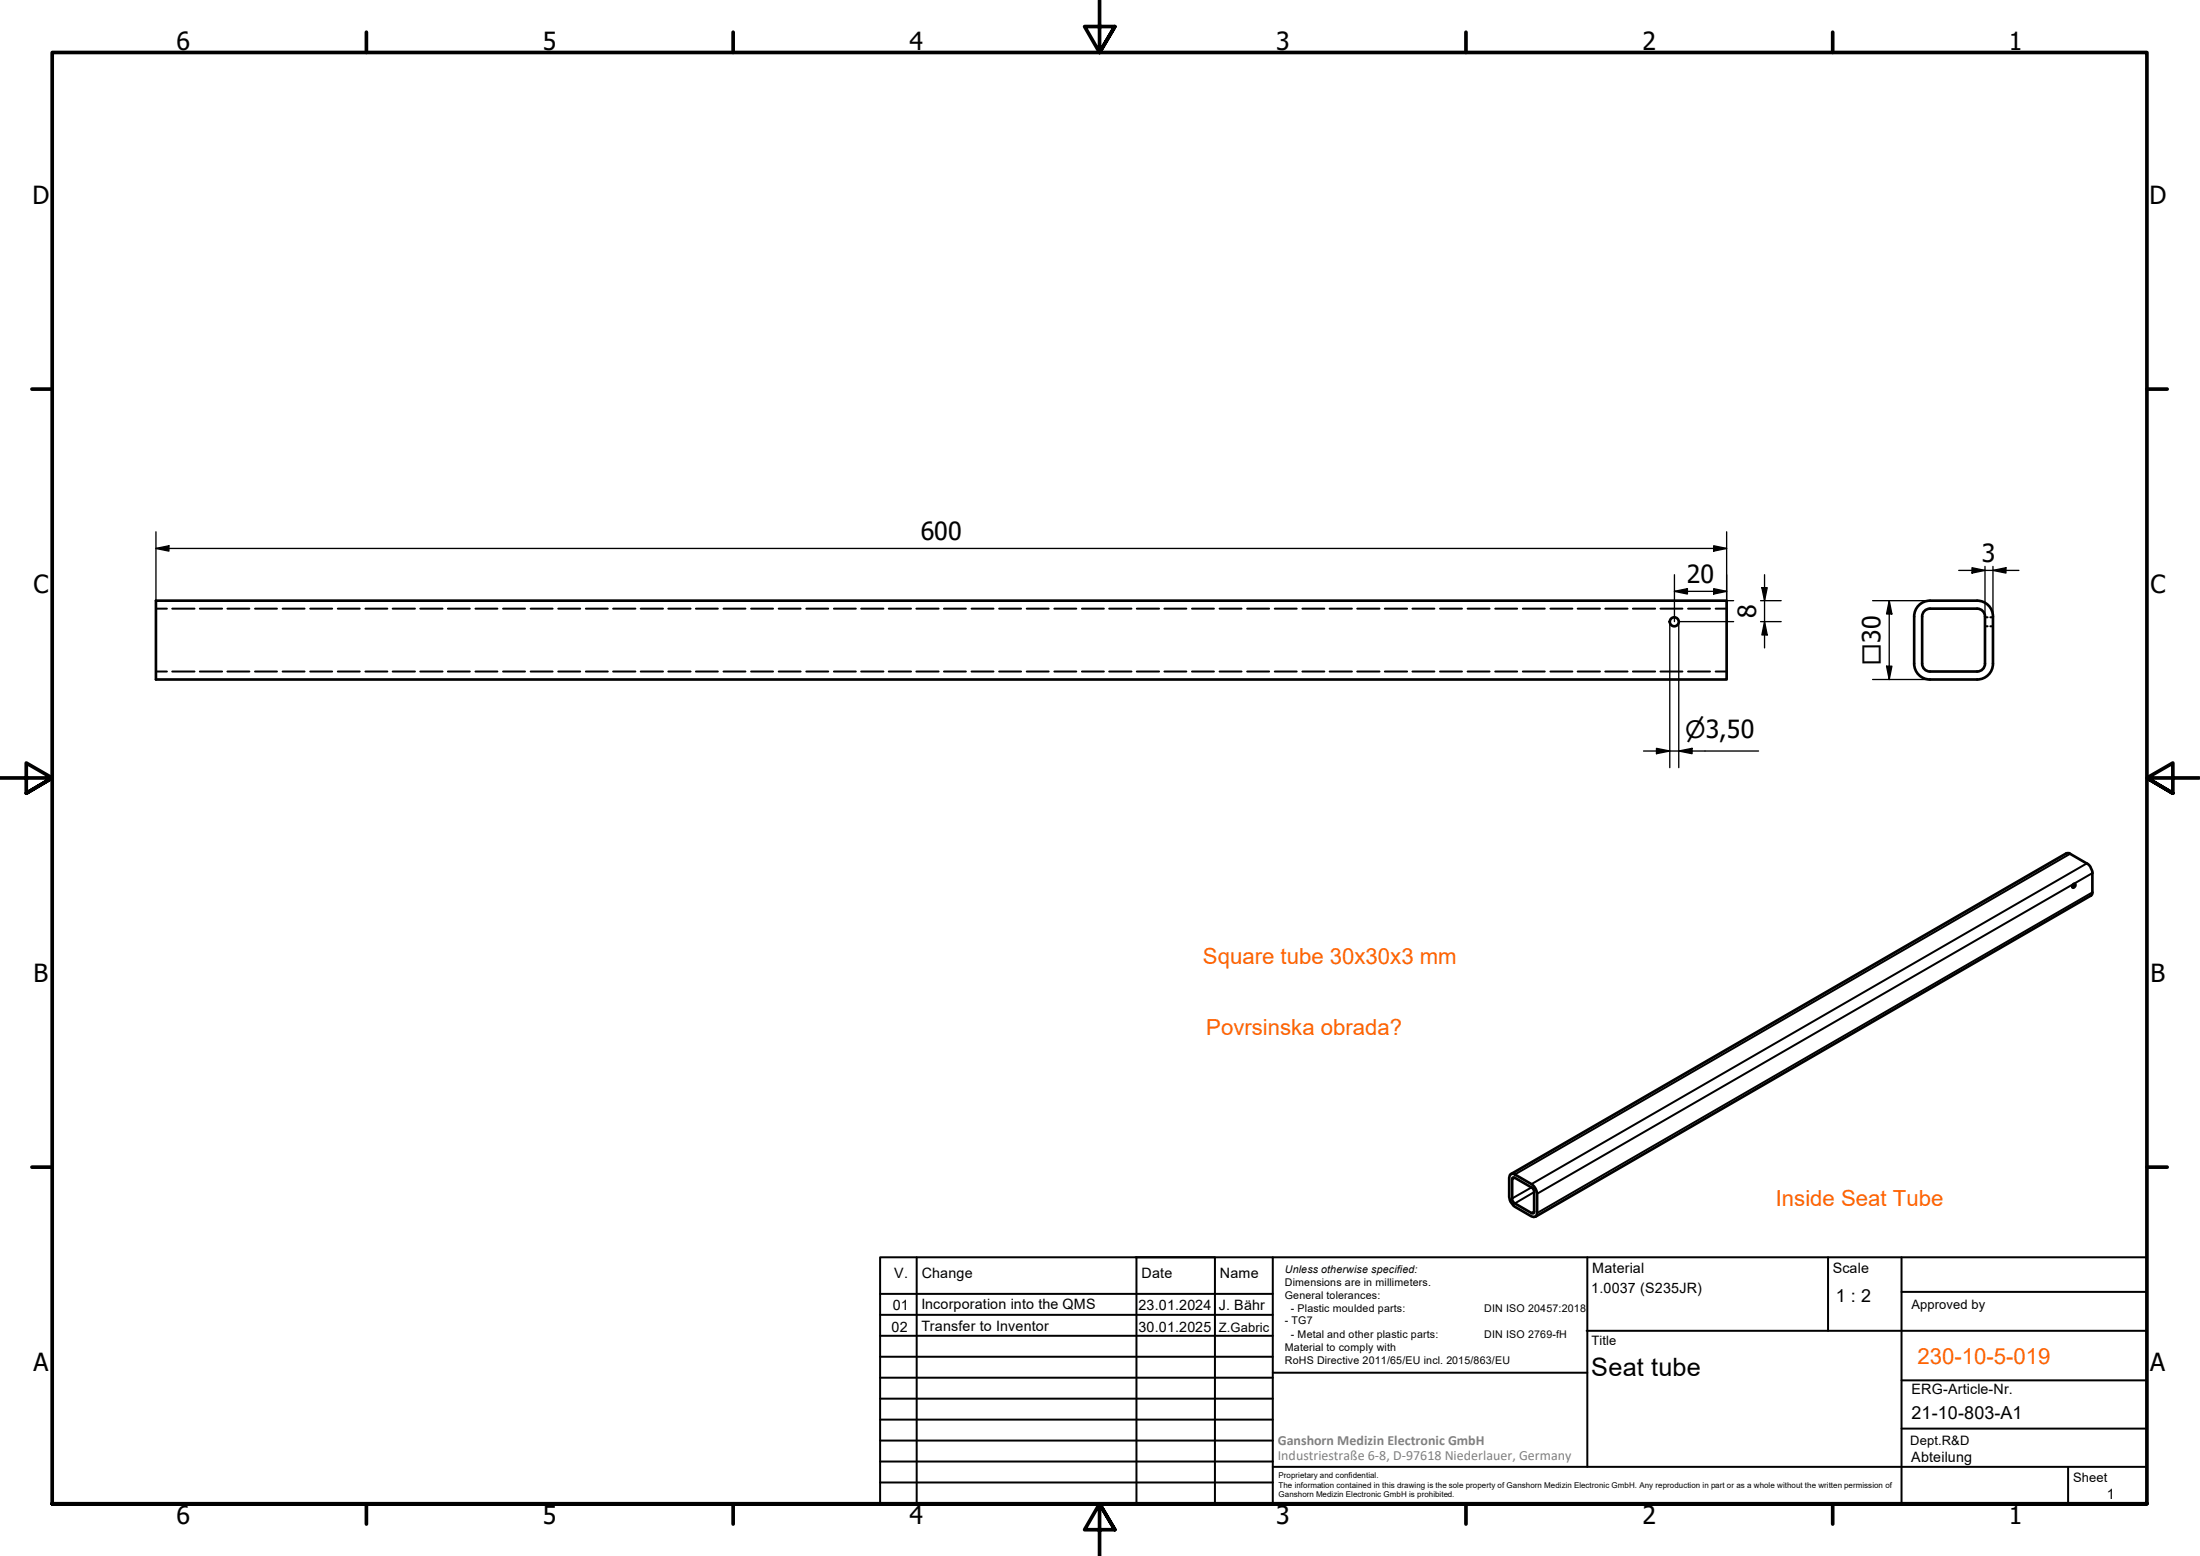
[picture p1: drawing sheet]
<svg xmlns="http://www.w3.org/2000/svg" width="420mm" height="297mm" viewBox="0 0 420 297" stroke-linecap="round" stroke-linejoin="round" font-family="sans-serif">
<!-- layer: Hidden (ISO) -->
<g fill="none" stroke="#000" stroke-width=".38">
<path d="M29.8 116.2h2.1M32.9 116.2h4.2M38.2 116.2h4.2M43.4 116.2h4.2M48.7 116.2h4.2M54 116.2h4.2M59.2 116.2h4.2M64.5 116.2h4.2M69.8 116.2h4.2M75 116.2h4.2M80.3 116.2h4.2M85.5 116.2h4.2"/>
<path d="M90.8 116.2h4.2M96.1 116.2h4.2M101.3 116.2h4.2M106.6 116.2h4.2M111.9 116.2h4.2M117.1 116.2h4.2M122.4 116.2h4.2M127.6 116.2h4.3M132.9 116.2h4.2M138.2 116.2h4.2M143.4 116.2h4.2M148.7 116.2h4.2"/>
<path d="M154 116.2h4.2M159.3 116.2h4.1M164.5 116.2h4.2M169.7 116.2h4.3M175 116.2h4.3M180.3 116.2h4.2M185.5 116.2h4.2M190.8 116.2h4.2M196.1 116.2h4.2M201.4 116.2h4.1M206.6 116.2h4.2M211.8 116.2h4.3"/>
<path d="M217.1 116.2h4.3M222.4 116.2h4.2M227.6 116.2h4.2M232.9 116.2h4.2M238.2 116.2h4.2M243.5 116.2h4.1M248.7 116.2h4.2M253.9 116.2h4.3M259.2 116.2h4.3M264.5 116.2h4.2M269.7 116.2h4.2M275 116.2h4.2"/>
<path d="M280.3 116.2h4.2M285.6 116.2h4.2M290.8 116.2h4.2M296.1 116.2h4.2M301.3 116.2h4.3M306.6 116.2h4.2M311.8 116.2h4.3M317.1 116.2h4.2M322.4 116.2h4.2M327.7 116.2h2.1M379.1 117.8h.5M379.1 119.6h.5"/>
<path d="M380.1 117.8h.5M380.1 119.6h.5M29.8 128.2h2.1M32.9 128.2h4.2M38.2 128.2h4.2M43.4 128.2h4.2M48.7 128.2h4.2M54 128.2h4.2M59.2 128.2h4.2M64.5 128.2h4.2M69.8 128.2h4.2M75 128.2h4.2"/>
<path d="M80.3 128.2h4.2M85.5 128.2h4.2M90.8 128.2h4.2M96.1 128.2h4.2M101.3 128.2h4.2M106.6 128.2h4.2M111.9 128.2h4.2M117.1 128.2h4.2M122.4 128.2h4.2M127.6 128.2h4.3M132.9 128.2h4.2M138.2 128.2h4.2"/>
<path d="M143.4 128.2h4.2M148.7 128.2h4.2M154 128.2h4.2M159.3 128.2h4.1M164.5 128.2h4.2M169.7 128.2h4.3M175 128.2h4.3M180.3 128.2h4.2M185.5 128.2h4.2M190.8 128.2h4.2M196.1 128.2h4.2M201.4 128.2h4.1"/>
<path d="M206.6 128.2h4.2M211.8 128.2h4.3M217.1 128.2h4.3M222.4 128.2h4.2M227.6 128.2h4.2M232.9 128.2h4.2M238.2 128.2h4.2M243.5 128.2h4.1M248.7 128.2h4.2M253.9 128.2h4.3M259.2 128.2h4.3M264.5 128.2h4.2"/>
<path d="M269.7 128.2h4.2M275 128.2h4.2M280.3 128.2h4.2M285.6 128.2h4.2M290.8 128.2h4.2M296.1 128.2h4.2M301.3 128.2h4.3M306.6 128.2h4.2M311.8 128.2h4.3M317.1 128.2h4.2M322.4 128.2h4.2M327.7 128.2h2.1"/>
</g>
<!-- layer: Visible (ISO) -->
<g fill="none" stroke="#000" stroke-width=".51">
<path d="M29.8 114.7h300v15h-300zM368.6 114.7a3 3 0 0 0-3 3v9M368.6 116.2a1.49 1.49 0 0 0-1.5 1.5v9M368.6 114.7h9M368.6 116.2h9M377.6 114.7a3 3 0 0 1 3 3v9M377.6 116.2a1.49 1.49 0 0 1 1.5 1.5v9M365.6 126.7a3 3 0 0 0 3 3M367.1 126.7a1.49 1.49 0 0 0 1.5 1.5M368.6 129.7h9M368.6 128.2h9M379.1 126.7a1.49 1.49 0 0 1-1.5 1.5"/>
<path d="M380.6 126.7a3 3 0 0 1-3 3M396 168.8l.2-.1a.43 .43 0 0 1 .1 .5 .43 .43 0 0 1-.5 .2zM288.4 224.3l.3-.2h.4l3.4 1.9 .6 .7 .5 1.2-.1 3.9a.66 .66 0 0 1-1 .4l-3.2-1.8-.8-1-.3-.9v-3.7zM288.5 224.1l106.1-61.2h.6l3.6 2.1 .4 .5 .4 .9v4.1l-.2 .4-106.2 61.4M288.9 224.8h.4l3.5 2.1 .2 .5-.1 4.2h-.4l-3.2-1.9-.4-.5z"/>
<circle cx="319.8" cy="118.7" r=".86"/>
</g>
<!-- layer: Visible Narrow (ISO) -->
<path d="M395.4 163l-106.1 61.2M398.5 164.8l-106 61.2M399.6 170.4l-106 61.2M399.6 166.7l-106 61.2M289.3 224.8l-.5 .4M292.5 226.7l-3.7 2.1M293 227.6l-3.7 2.1M293 231.3l-.5 .3" fill="none" stroke="#000" stroke-width=".38"/>
<!-- layer: Border (ISO) -->
<g fill="none" stroke="#000" stroke-width=".7">
<path d="M70 6.1v3.9M140 6.1v3.9M210 0v10l-2.9-4.9h5.8l-2.9 4.9 2.9-4.9M280 6.1v3.9M350 6.1v3.9M6.1 74.3h3.9M410 74.3h3.9M0 148.5h10l-5-2.8v5.7l5-2.9-5 2.9M420 148.5h-10l5-2.8v5.7l-5-2.9 5 2.9M6.1 222.8h3.9M410 222.8h3.9M10 287.1v-277.1h400v277.1h-400h400"/>
<path d="M70 287.1v3.8M140 287.1v3.8M212.9 292l-2.9-4.9 2.9 4.9h-5.8l2.9-4.9v9.9M280 287.1v3.8M350 287.1v3.8"/>
</g>
<!-- layer: TitleBlock -->
<g fill="none" stroke="#000" stroke-width=".38">
<path d="M168.1 251h75M168.1 247h75M168.1 255h75M168.1 259h75M175.1 240v47M216.9 240h15M217 240v47M232 240v47M243.1 240.1v46.9h-75v-47h241.9v47.1h-167M303 254h107M303.1 240v40M349.1 240v14"/>
<path d="M363.2 240v47.1M363.2 246.6h46.8M168.1 271h75M168.1 263h75M168.1 267h75M168.1 275h75M168.1 279h75M243.1 262.1h60M363.2 272.7h46.8M363.2 263.5h46.8M168.1 283h75M216.9 287h15"/>
<path d="M243.1 280h166.9M395 280.1v7"/>
</g>
<!-- layer: Dimension (ISO) -->
<g fill="none" stroke="#000" stroke-width=".25">
<path d="M29.8 101.5v13.2M29.8 104.7l2.5-.5v1zM29.8 104.7h300M318.9 118.7v27.8M319.8 109.7v9M319.8 112.9l2.5-.5v1zM319.8 112.9h10M327.3 104.2l2.5 .5-2.5 .5zM327.3 112.4l2.5 .5-2.5 .5zM329.8 101.5v16.2M329.8 114.7h1.3M331.1 118.7h-10.5v27.8"/>
<path d="M336.2 114.7h4M336.2 118.7h4M336.5 112.2h1l-.5 2.5zM337 109.7v14M337 118.7l.5 2.5h-1zM357.6 114.7h11M360.8 114.7l.5 2.5h-1zM360.8 114.7v15M374.1 108.9h11.5M376.6 108.4l2.5 .5-2.5 .5zM379.1 108.1v9.6M380.6 108.9l2.5-.5v1z"/>
<path d="M380.6 108.1v9.6M357.6 129.7h11M360.3 127.2h1l-.5 2.5zM313.9 143.4h22M316.4 142.9l2.5 .5-2.5 .5zM320.6 143.4l2.6-.5v1z"/>
</g>
<path d="M29.8 104.7l2.5-.5v1zM319.8 112.9l2.5-.5v1zM327.3 104.2l2.5 .5-2.5 .5zM327.3 112.4l2.5 .5-2.5 .5zM336.5 112.2h1l-.5 2.5zM360.8 114.7l.5 2.5h-1zM376.6 108.4l2.5 .5-2.5 .5zM380.6 108.9l2.5-.5v1zM337 118.7l.5 2.5h-1zM360.3 127.2h1l-.5 2.5zM316.4 142.9l2.5 .5-2.5 .5zM320.6 143.4l2.6-.5v1z" fill="#000"/>
<g font-size="4.8">
<text x="33.7" y="9.6">6</text>
<text x="103.7" y="9.6">5</text>
<text x="173.7" y="9.6">4</text>
<text x="243.7" y="9.6">3</text>
<text x="313.7" y="9.6">2</text>
<text x="383.7" y="9.6">1</text>
<text x="6.2" y="38.9">D</text>
<text x="410.5" y="38.9">D</text>
<text x="175.8" y="103.1">600</text>
<text x="378.5" y="107.3">3</text>
<text x="6.4" y="113.1">C</text>
<text x="322.1" y="111.3">20</text>
<text x="410.7" y="113.1">C</text>
<text x="335.4" y="118" transform="rotate(-90 335.4 118)">8</text>
<text x="6.4" y="187.4">B</text>
<text x="410.7" y="187.4">B</text>
<text x="6.4" y="261.7">A</text>
<text x="303.9" y="262.7">Seat tube</text>
<text x="410.7" y="261.7">A</text>
<text x="33.7" y="290.9">6</text>
<text x="103.7" y="290.9">5</text>
<text x="173.7" y="290.9">4</text>
<text x="243.7" y="290.9">3</text>
<text x="313.7" y="290.9">2</text>
<text x="383.7" y="290.9">1</text>
</g>
<g font-size="4.6">
<text x="359.2" y="126.9" transform="rotate(-90 359.2 126.9)">□30</text>
<text x="321.8" y="141">⌀3,50</text>
</g>
<g font-size="4.2" fill="#ff6200">
<text x="229.7" y="184.1">Square tube 30x30x3 mm</text>
<text x="230.4" y="197.6">Povrsinska obrada?</text>
<text x="366.2" y="260.4">230-10-5-019</text>
</g>
<text font-size="4.2" fill="#ff6100" x="339.1" y="230.3">Inside Seat Tube</text>
<g font-size="3.4">
<text x="350.6" y="248.5">1 : 2</text>
<text x="365.1" y="270.9">21-10-803-A1</text>
</g>
<g font-size="2.7">
<text x="170.8" y="244">V.</text>
<text x="176" y="244">Change</text>
<text x="218" y="244">Date</text>
<text x="233" y="244">Name</text>
<text x="304.1" y="243">Material</text>
<text x="350" y="243.1">Scale</text>
<text x="170.5" y="250.1">01</text>
<text x="176" y="249.9">Incorporation into the QMS</text>
<text x="217.4" y="250">23.01.2024</text>
<text x="232.8" y="250">J. Bähr</text>
<text x="303.9" y="246.8">1.0037 (S235JR)</text>
<text x="170.2" y="254.2">02</text>
<text x="176" y="254">Transfer to Inventor</text>
<text x="217.4" y="254.3">30.01.2025</text>
<text x="365.1" y="266.1">ERG-Article-Nr.</text>
<text x="365" y="279">Abteilung</text>
<text x="402.3" y="286.2">1</text>
</g>
<g font-size="2.7" fill="#808080">
<text x="244" y="275.8">Ganshorn Medizin Electronic GmbH</text>
<text x="244" y="278.7">Industriestraße 6-8, D-97618 Niederlauer, Germany</text>
</g>
<g font-size="2.5">
<text x="365.1" y="249.9">Approved by</text>
<text x="232.8" y="254.2">Z.Gabric</text>
<text x="304" y="256.8">Title</text>
<text x="364.8" y="275.8">Dept.R&amp;D</text>
<text x="395.9" y="282.9">Sheet</text>
</g>
<g font-size="2">
<text x="245.4" y="242.9">Unless otherwise specified:</text>
<text x="245.4" y="245.4">Dimensions are in millimeters.</text>
<text x="245.4" y="247.9">General tolerances:</text>
<text x="246.5" y="250.4">- Plastic moulded parts:</text>
<text x="283.5" y="250.4">DIN ISO 20457:2018</text>
<text x="245.4" y="252.8">- TG7</text>
<text x="245.4" y="257.9">Material to comply with</text>
<text x="246.5" y="255.4">- Metal and other plastic parts:</text>
<text x="283.5" y="255.4">DIN ISO 2769-fH</text>
<text x="245.4" y="260.3">RoHS Directive 2011/65/EU incl. 2015/863/EU</text>
</g>
<g font-size="1.5">
<text x="244.2" y="282.2">Proprietary and confidential.</text>
<text x="244.2" y="284">The information contained in this drawing is the sole property of Ganshorn Medizin Electronic GmbH. Any reproduction in part or as a whole without the written permission of</text>
<text x="244.2" y="285.8">Ganshorn Medizin Electronic GmbH is prohibited.</text>
</g>
</svg>
